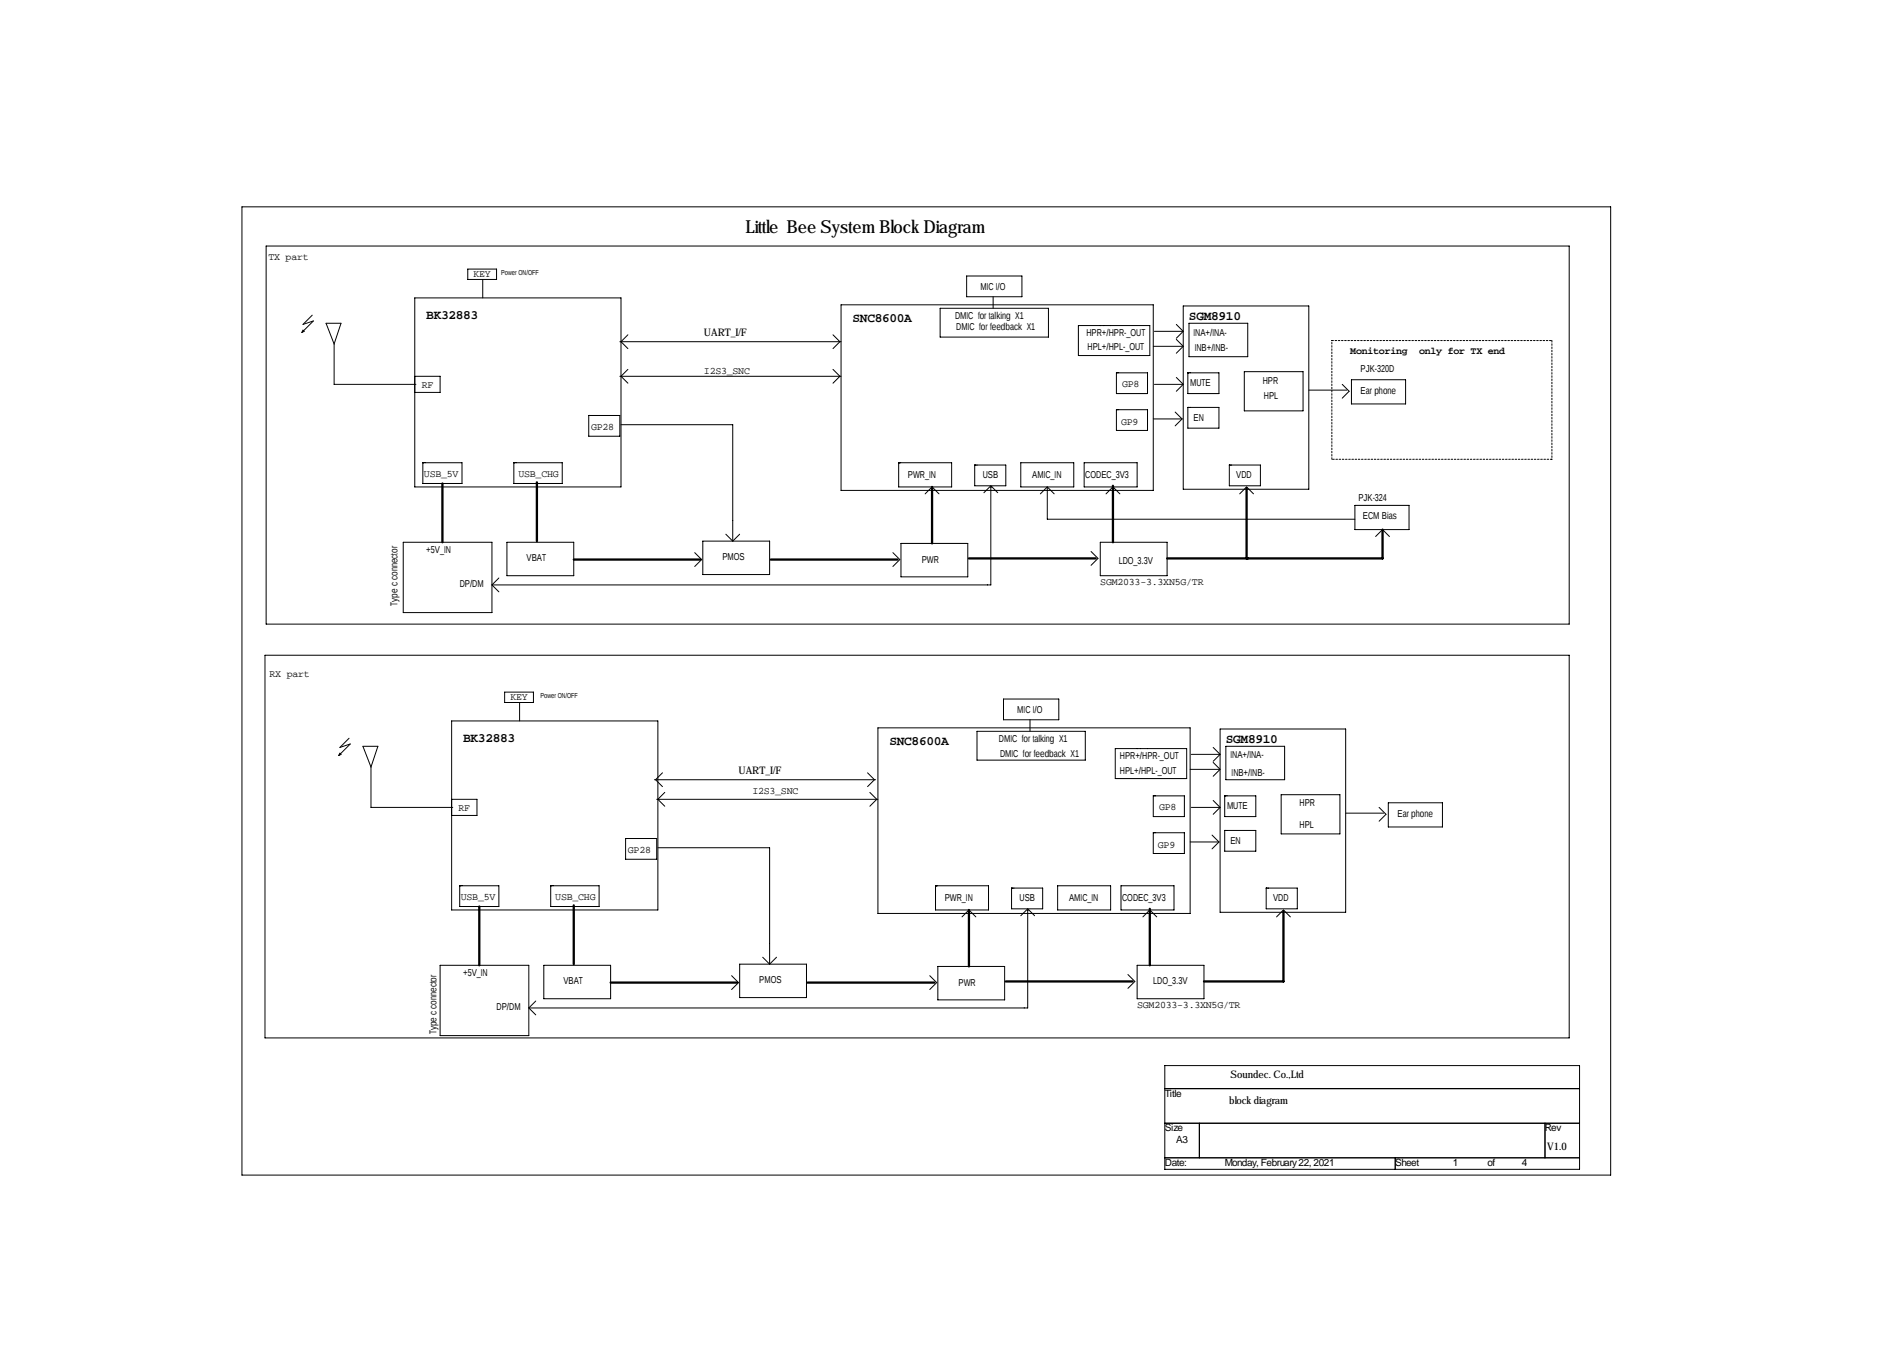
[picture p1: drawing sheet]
<svg xmlns="http://www.w3.org/2000/svg" width="419mm" height="297mm" viewBox="0 0 419 297" stroke-linecap="round" stroke-linejoin="round" font-family="sans-serif">
<g fill="none" stroke="#000" stroke-width=".22">
<path d="M53.3 45.6h301.8v213.3h-301.8zM58.7 54.2h287.2v83.3h-287.2zM103.1 59.3h6.4v2.3h-6.4zM66.8 72.8l.3 .2-.6 .3zM68.8 69.5l-2 2 2.3-.8-2.6 2.6M71.9 71.2h3.3l-1.5 4.6zM73.7 75.8v8.9h18M91.4 65.6h45.5v41.7h-45.5zM106.4 61.6v4M136.7 75.3h48.7M138.4 73.8l-1.5 1.5 1.5 1.5M183.6 73.8l1.6 1.5-1.6 1.5"/>
<path d="M185.4 67.2h68.9v40.9h-68.9zM207.3 67.9h23.8v6.4h-23.8zM213.1 60.8h12.2v4.6h-12.2zM218.9 65.4v2.5M237.7 71.7h15.8v6.6h-15.8zM254.3 76.3h6.3M254.5 73h6.4M259.3 74.8l1.6 1.5-1.6 1.5M259.3 71.5l1.6 1.5M260.9 67.4h27.6v40.4h-27.6zM260.9 73l-1.6 1.5M262.1 71.2h13v7.4h-13z"/>
<path d="M91.4 82.9h5.6v3.6h-5.6M129.8 91.6h.1M129.8 91.6h6.9v4.5h-6.9zM136.7 82.9h48.7M136.9 93.6h24.6v25.6M138.4 81.4l-1.5 1.5 1.5 1.5M183.6 81.4l1.6 1.5-1.6 1.5M246.1 82.2h.1M246.1 90.3h.1M246.1 82.2h6.9v4.5h-6.9zM246.1 90.3h6.9v4.6h-6.9zM254.3 92.3h6.3"/>
<path d="M254.5 84.7h6.4M259.1 90.8l1.5 1.5M259.3 83.2l1.6 1.5M260.6 92.3l-1.5 1.5M260.9 84.7l-1.6 1.5M261.9 82.2h.1M261.9 89.8h.1M261.9 82.2h6.8v4.5h-6.8zM261.9 89.8h6.8v4.5h-6.8zM274.3 81.9h13v8.6h-13zM288.5 86h8.4M295.9 84.7l1.5 1.5-1.5 1.5"/>
<path d="M297.9 83.7h12v5.3h-12zM88.9 119.5h19.6v15.5h-19.6zM93.2 102h.1M93.2 102h8.7v4.5h-8.7zM111.8 119.5h14.7v7.4h-14.7zM113.3 102h.1M113.3 102h10.7v4.5h-10.7zM154.9 119.2h14.8v7.4h-14.8zM160 117.7l1.5 1.5M163.1 117.7l-1.6 1.5M198.1 102h.1M198.1 102h11.7v5.3h-11.7z"/>
<path d="M198.4 102h.1M198.6 119.7h14.8v7.4h-14.8zM204 108.8l1.5-1.5 1.5 1.5M214.9 102.5h.1M214.9 102.5h6.8v4.5h-6.8zM216.9 108.6l1.5-1.6 1.6 1.6M218.7 107.3h-.3v21.6h-109.9M225 102h11.7v5.3h-11.7zM230.9 107.3v7.1h67.8M230.9 107.3l1.5 1.5M230.9 107.3l-1.5 1.5M239 102h11.7v5.3h-11.7z"/>
<path d="M242.6 119.5h14.7v7.4h-14.7zM243.8 108.8l1.6-1.5 1.5 1.5M271 102.5h.1M271 102.5h6.9v4.5h-6.9zM273.3 108.8l1.5-1.5 1.6 1.5M298.7 111.4h11.9v5.3h-11.9zM303.3 118.2l1.5-1.5 1.5 1.5M108.5 128.9l1.5 1.5M110 127.4l-1.5 1.5M153.2 121.8l1.5 1.5-1.5 1.5M196.8 121.8l1.6 1.5-1.6 1.5M240.5 121.5l1.6 1.5-1.6 1.6"/>
<path d="M58.4 144.4h287.5v84.3h-287.5zM99.6 158.9h45.4v41.6h-45.4zM111.3 152.5h6.3v2.3h-6.3zM114.6 154.8v4.1M221.2 154h12.2v4.6h-12.2zM227.1 158.6v2.5M74.9 166l.3 .2-.5 .3zM77 162.7l-2.1 2 2.3-.8-2.5 2.6M80 164.5h3.3l-1.5 4.5zM81.8 169v8.9h18M99.6 176.1h5.6v3.6h-5.6M144.3 171.8h48.7"/>
<path d="M144.8 176.1h48.7M146 170.3l-1.5 1.5 1.5 1.5M146.6 174.6l-1.6 1.5 1.6 1.6M191.3 170.3l1.5 1.5-1.5 1.5M191.8 174.6l1.5 1.5-1.5 1.6M193.5 160.4h68.9v40.9h-68.9zM215.4 161.1h23.9v6.4h-23.9zM245.9 165h15.7v6.6h-15.7zM254.3 175.4h.1M254.3 175.4h6.8v4.5h-6.8zM262.4 169.5h6.3M262.6 177.9h6.4"/>
<path d="M262.6 166.2h6.4M267.5 168l1.5 1.5-1.5 1.6M267.5 164.7l1.5 1.5M267.5 176.4l1.5 1.5M269 160.6h27.7v40.4h-27.7zM269 166.2l-1.5 1.6M269 177.9l-1.5 1.5M270 175.4h.1M270 175.4h6.9v4.5h-6.9zM270.3 164.5h12.9v7.3h-12.9zM282.4 175.1h13v8.7h-13zM296.7 179.2h8.4"/>
<path d="M304 177.9l1.6 1.5-1.6 1.6M306.1 176.9h11.9v5.3h-11.9zM101.3 195.2h.1M101.3 195.2h8.7v4.6h-8.7zM121.4 195.2h.1M121.4 195.2h10.7v4.6h-10.7zM137.9 184.8h.1M137.9 184.8h6.9v4.5h-6.9zM145 186.8h24.7v25.7M206.2 195.2h.1M206.2 195.2h11.7v5.3h-11.7zM206.5 195.2h.1"/>
<path d="M223 195.7h.1M223 195.7h6.9v4.6h-6.9zM233.2 195.2h11.7v5.3h-11.7zM247.1 195.2h11.7v5.3h-11.7zM254.3 183.5h.1M254.3 183.5h6.8v4.6h-6.8zM262.4 185.5h6.3M267.2 184l1.5 1.5M268.7 185.5l-1.5 1.6M270 183h.1M270 183h6.9v4.6h-6.9zM279.1 195.7h.1"/>
<path d="M279.1 195.7h6.9v4.6h-6.9zM97 212.7h19.6v15.5h-19.6zM119.9 212.7h14.7v7.4h-14.7zM161.3 215l1.5 1.5-1.5 1.5M163.1 212.5h14.7v7.3h-14.7zM168.1 210.9l1.6 1.6M171.2 210.9l-1.5 1.6M205 215l1.5 1.5-1.5 1.5M206.8 213h14.7v7.3h-14.7zM212.1 202l1.5-1.5 1.5 1.5M225 201.8l1.6-1.5 1.5 1.5M226.8 200.5h-.2v21.6h-110"/>
<path d="M248.7 214.7l1.5 1.6-1.5 1.5M250.7 212.7h14.7v7.4h-14.7zM252 202l1.5-1.5 1.5 1.5M281.4 202l1.6-1.5 1.5 1.5M116.6 222.1l1.5 1.5M118.1 220.6l-1.5 1.5M256.8 234.8h91.4v22.9h-91.4zM256.8 239.9h91.4M256.8 247.5h91.4M256.8 255.1h91.4M264.4 247.5v7.6M307.6 255.1v2.6"/>
<path d="M340.6 247.5v7.6"/>
</g>
<g fill="none" stroke="#000" stroke-width=".51">
<path d="M97.5 106.5v13M118.4 106.3v12.9M205.5 107.3v12.4M245.4 107v12.5M274.8 107.6v15.4M304.8 116.7v6.3h-47.5M126.5 123.3h27.9M169.9 123.3h28M213.6 123h28M105.7 199.8v12.9M126.5 199.5v13M134.6 216.5h28"/>
<path d="M178.1 216.5h27.9M213.6 200.5v12.5M221.7 216.3h28M253.5 200.3v12.4M283 200.8v15.5h-17.6"/>
</g>
<path d="M293.6 75h48.5M342.1 75v26.2M293.6 101.2v-26.2M342.1 101.2h-48.5" fill="none" stroke="#000" stroke-width=".22" stroke-dasharray=".4 .4"/>
<text font-size="4" x="164.3" y="51.4">Little Bee System Block Diagram</text>
<g font-size="2.8">
<text x="94" y="70.2">BK32883</text>
<text x="188" y="71">SNC8600A</text>
<text x="262.1" y="70.5">SGM8910</text>
<text x="102.1" y="163.4">BK32883</text>
<text x="196.1" y="164.2">SNC8600A</text>
<text x="270.3" y="163.7">SGM8910</text>
</g>
<g font-size="2.3">
<text x="155.2" y="74">UART_I/F</text>
<text x="162.8" y="170.5">UART_I/F</text>
<text x="271.3" y="237.6">Soundec. Co.,Ltd</text>
<text x="271" y="243.2">block diagram</text>
<text x="341.1" y="253.4">V1.0</text>
</g>
<g font-size="2.2">
<text x="59.2" y="57.3">TX part</text>
<text x="104.4" y="61.1">KEY</text>
<text x="216.2" y="63.9">MIC I/O</text>
<text x="210.6" y="70.2">DMIC for talking X1</text>
<text x="210.8" y="72.8">DMIC for feedback X1</text>
<text x="239.5" y="74">HPR+/HPR-_OUT</text>
<text x="239.8" y="77.1">HPL+/HPL-_OUT</text>
<text x="263.1" y="74">INA+/INA-</text>
<text x="263.4" y="77.3">INB+/INB-</text>
<text x="155.2" y="82.4">I2S3_SNC</text>
<text x="297.7" y="78.1">Monitoring</text>
<text x="300" y="81.9">PJK-320D</text>
<text x="312.8" y="78.1">only for TX end</text>
<text x="93" y="85.5">RF</text>
<text x="247.4" y="85.2">GP8</text>
<text x="262.4" y="84.9">MUTE</text>
<text x="278.4" y="84.7">HPR</text>
<text x="278.6" y="88">HPL</text>
<text x="300" y="86.7">Ear phone</text>
<text x="130.3" y="94.9">GP28</text>
<text x="247.1" y="93.6">GP9</text>
<text x="263.1" y="92.8">EN</text>
<text x="93.5" y="105">USB_5V</text>
<text x="114.3" y="105">USB_CHG</text>
<text x="200.2" y="105.3">PWR_IN</text>
<text x="216.7" y="105.3">USB</text>
<text x="227.6" y="105.3">AMIC_IN</text>
<text x="239.3" y="105.3">CODEC_3V3</text>
<text x="272.5" y="105.3">VDD</text>
<text x="299.5" y="110.3">PJK-324</text>
<text x="300.5" y="114.4">ECM Bias</text>
<text x="94" y="121.8">+5V_IN</text>
<text x="116.1" y="123.6">VBAT</text>
<text x="159.3" y="123.3">PMOS</text>
<text x="203.2" y="124.1">PWR</text>
<text x="246.6" y="124.3">LDO_3.3V</text>
<text x="101.3" y="129.4">DP/DM</text>
<text x="242.6" y="128.9">SGM2033-3.3XN5G/TR</text>
<text x="87.6" y="133.5" transform="rotate(-90 87.6 133.5)">Type c connector</text>
<text x="59.4" y="149.2">RX part</text>
<text x="112.5" y="154.3">KEY</text>
<text x="224.3" y="157.1">MIC I/O</text>
<text x="220.2" y="163.4">DMIC for talking X1</text>
<text x="220.5" y="166.7">DMIC for feedback X1</text>
<text x="246.9" y="167.2">HPR+/HPR-_OUT</text>
<text x="271.3" y="167">INA+/INA-</text>
<text x="246.9" y="170.5">HPL+/HPL-_OUT</text>
<text x="271.5" y="171.1">INB+/INB-</text>
<text x="101.1" y="178.7">RF</text>
<text x="165.9" y="174.9">I2S3_SNC</text>
<text x="255.5" y="178.4">GP8</text>
<text x="270.5" y="178.2">MUTE</text>
<text x="286.5" y="177.7">HPR</text>
<text x="308.1" y="179.9">Ear phone</text>
<text x="286.5" y="182.5">HPL</text>
<text x="138.4" y="188.1">GP28</text>
<text x="255.3" y="186.8">GP9</text>
<text x="271.3" y="186">EN</text>
<text x="101.6" y="198.2">USB_5V</text>
<text x="122.4" y="198.2">USB_CHG</text>
<text x="208.3" y="198.5">PWR_IN</text>
<text x="224.8" y="198.5">USB</text>
<text x="235.7" y="198.5">AMIC_IN</text>
<text x="247.4" y="198.5">CODEC_3V3</text>
<text x="280.7" y="198.5">VDD</text>
<text x="102.1" y="215">+5V_IN</text>
<text x="124.2" y="216.8">VBAT</text>
<text x="167.4" y="216.5">PMOS</text>
<text x="211.3" y="217.3">PWR</text>
<text x="254.3" y="216.8">LDO_3.3V</text>
<text x="96.3" y="228" transform="rotate(-90 96.3 228)">Type c connector</text>
<text x="109.5" y="222.6">DP/DM</text>
<text x="250.7" y="222.1">SGM2033-3.3XN5G/TR</text>
<text x="256.8" y="241.7">Title</text>
<text x="256.8" y="249.3">Size</text>
<text x="259.3" y="251.8">A3</text>
<text x="340.6" y="249.3">Rev</text>
<text x="256.8" y="256.9">Date:</text>
<text x="270" y="256.9">Monday, February 22, 2021</text>
<text x="307.6" y="256.9">Sheet</text>
<text x="320.3" y="256.9">1</text>
<text x="327.9" y="256.9">of</text>
<text x="335.5" y="256.9">4</text>
</g>
<g font-size="1.6">
<text x="110.5" y="60.6">Power ON/OFF</text>
<text x="119.1" y="153.8">Power ON/OFF</text>
</g>
</svg>
